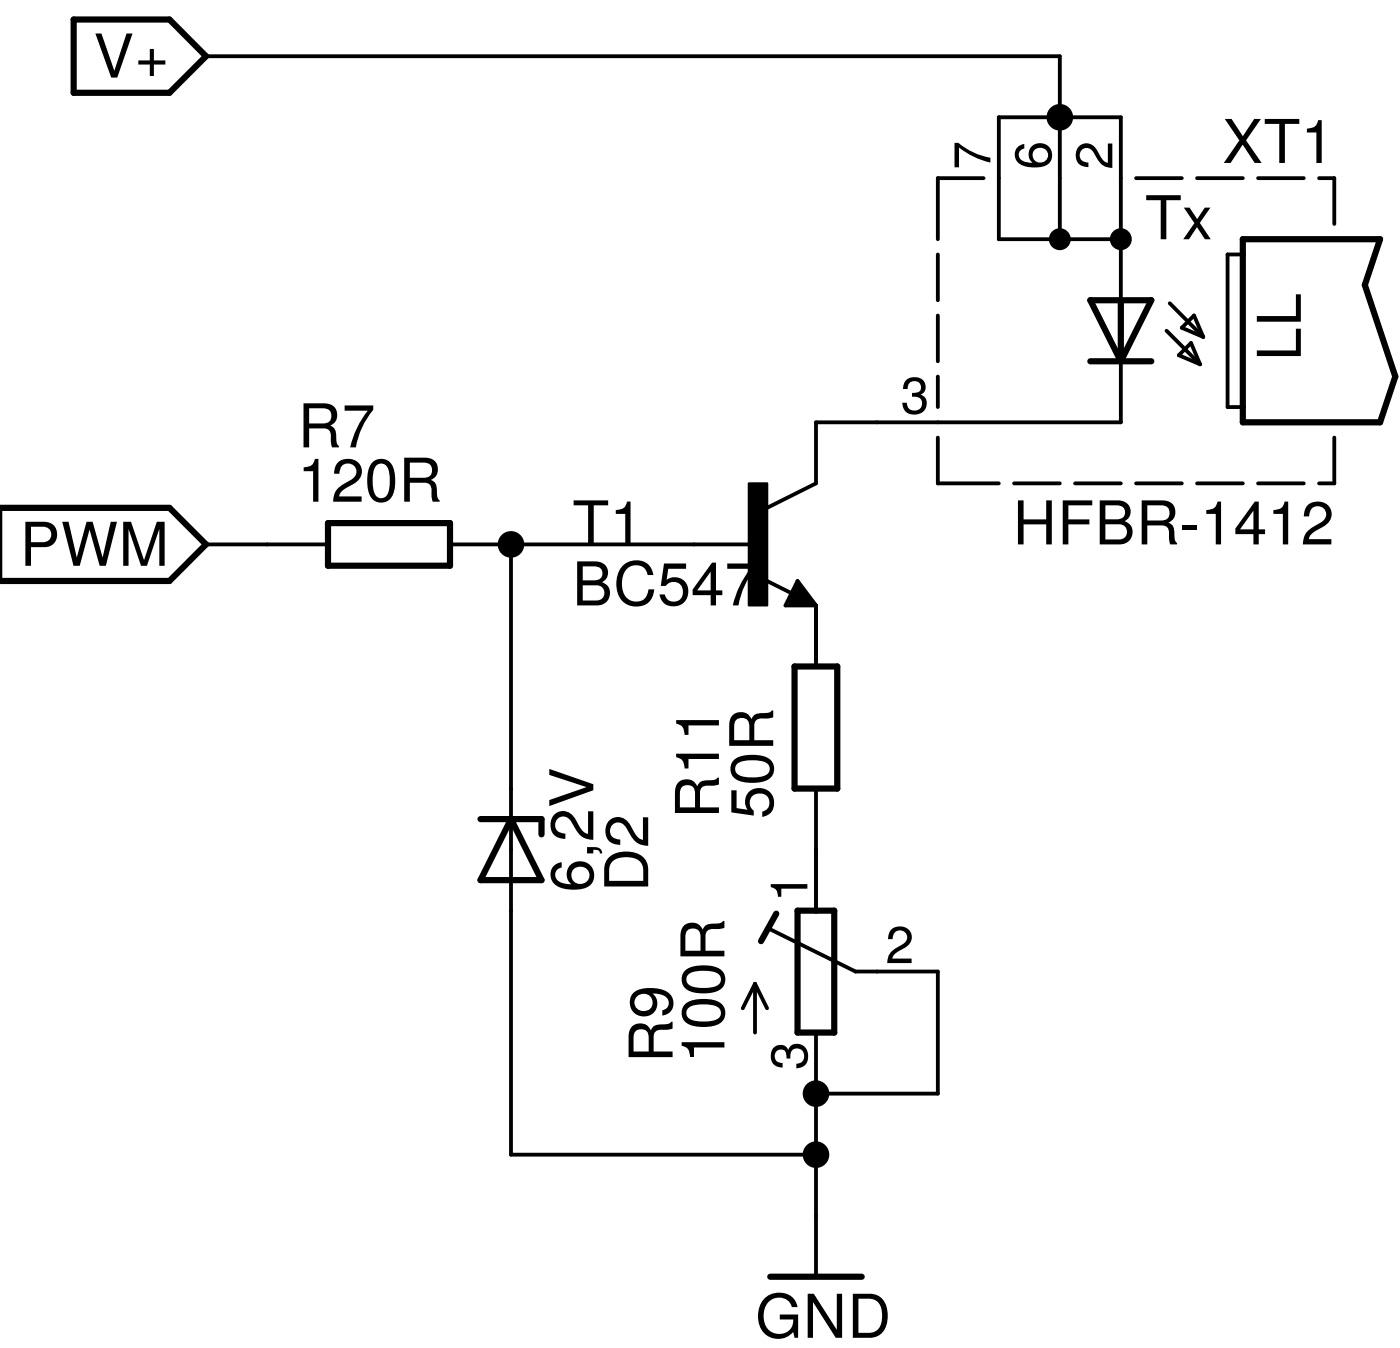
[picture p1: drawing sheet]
<svg xmlns="http://www.w3.org/2000/svg" width="187mm" height="179mm" viewBox="0 0 187 179" stroke-linecap="round" stroke-linejoin="round" font-family="sans-serif">
<g fill="none" stroke="#000" stroke-width=".83">
<path d="M9.8 2.6h12.8l4.8 4.9-4.8 4.9h-12.8zM145.3 40h8.1l-4.1 8.1zM149.3 40v8.1M165.6 31.9h18.3l-2 6 4 12.2-2 6.1h-18.3zM145.3 48.1h8.1M-.1 67.6h22.7l4.8 4.9-4.8 4.9h-22.7M43.7 69.7h16.3v5.6h-16.3zM106.3 79l.4 .8h-1.2l.8-1.6 1.6 2h-2.4M105.9 88.7h5.7v16.3h-5.7zM64 109.1h8.2v2M68.1 109.1l4.1 8.1h-8.2zM103.4 121.7l-2 3.6"/>
<path d="M106.3 121.3h4.9v16.2h-4.9zM102.6 170h12.2"/>
</g>
<g fill="none" stroke="#000" stroke-width=".51">
<path d="M27.4 7.5h113.8v24.4M125 33.9v6.1M131.1 23.7h-6.1v8.2M149.3 31.9h-16.2v-16.3h16.2v24.4M151.4 23.7h6.1M159.5 23.7h6.1M165.6 33.9h-2v20.3h2M167.6 23.7h6.1M175.8 23.7h2v6.1M125 58.3v6.1h8.1M125 42v6.1M125 50.1v4.1"/>
<path d="M149.3 48.1v8.1h-40.6v8.2l-6.5 3.2M155.4 44l4.5 4.5M155.9 40.4l4.4 4.5M157.1 47.3l1.6-1.6 1.2 2.8zM157.5 43.6l1.6-1.6 1.2 2.9zM177.8 58.3v6.1h-2M27.4 72.5h16.3M60 72.5h40.6M68.1 72.5v81.3h40.6M101.6 77l3.9 2M106.3 77.4l2.4 3.2h-4zM135.1 64.4h6.1"/>
<path d="M143.3 64.4h6M151.4 64.4h6.1M159.5 64.4h6.1M167.6 64.4h6.1M108.7 80.6v8.1M108.7 105v16.3M100.6 131v6.5M100.6 131l-1.6 3.3M100.6 131l1.6 3.3M102.7 123.8l11.3 5.6h11v16.2h-16.3M108.7 137.5v32.5"/>
</g>
<path d="M99.8 64.4h2.4v16.2h-2.4z" fill="#000" stroke="#000" stroke-width=".28"/>
<g fill="none" stroke="#000" stroke-width="1.3">
<circle cx="141.2" cy="31.9" r=".8"/>
<circle cx="149.3" cy="31.9" r=".8"/>
</g>
<g fill="#000" stroke="#000" stroke-width=".28">
<circle cx="141.2" cy="15.6" r="1.63"/>
<circle cx="68.1" cy="72.5" r="1.63"/>
<circle cx="108.7" cy="153.8" r="1.63"/>
<circle cx="108.7" cy="145.6" r="1.63"/>
</g>
<g font-size="8">
<text x="12.5" y="10.3">V+</text>
<text x="162.9" y="21.7">XT1</text>
<text x="152.6" y="31.9">Tx</text>
<text x="173.3" y="48.1" transform="rotate(-90 173.3 48.1)">LL</text>
<text x="39.7" y="59.6">R7</text>
<text x="39.6" y="66.8">120R</text>
<text x="2.6" y="75.3">PWM</text>
<text x="76.3" y="72.5">T1</text>
<text x="135" y="72.5">HFBR-1412</text>
<text x="76.3" y="80.6">BC547</text>
<text x="95.8" y="109" transform="rotate(-90 95.8 109)">R11</text>
<text x="103" y="109.1" transform="rotate(-90 103 109.1)">50R</text>
<text x="79.1" y="118.8" transform="rotate(-90 79.1 118.8)">6,2V</text>
<text x="86.4" y="118.8" transform="rotate(-90 86.4 118.8)">D2</text>
<text x="89.6" y="141.5" transform="rotate(-90 89.6 141.5)">R9</text>
<text x="96.5" y="141.6" transform="rotate(-90 96.5 141.6)">100R</text>
<text x="100.6" y="178.1">GND</text>
</g>
<g font-size="6.9">
<text x="132" y="22.6" transform="rotate(-90 132 22.6)">7</text>
<text x="140.1" y="22.6" transform="rotate(-90 140.1 22.6)">6</text>
<text x="148.2" y="22.6" transform="rotate(-90 148.2 22.6)">2</text>
<text x="120" y="55.1">3</text>
<text x="107.6" y="120.1" transform="rotate(-90 107.6 120.1)">1</text>
<text x="118" y="128.2">2</text>
<text x="107.6" y="142.5" transform="rotate(-90 107.6 142.5)">3</text>
</g>
</svg>
